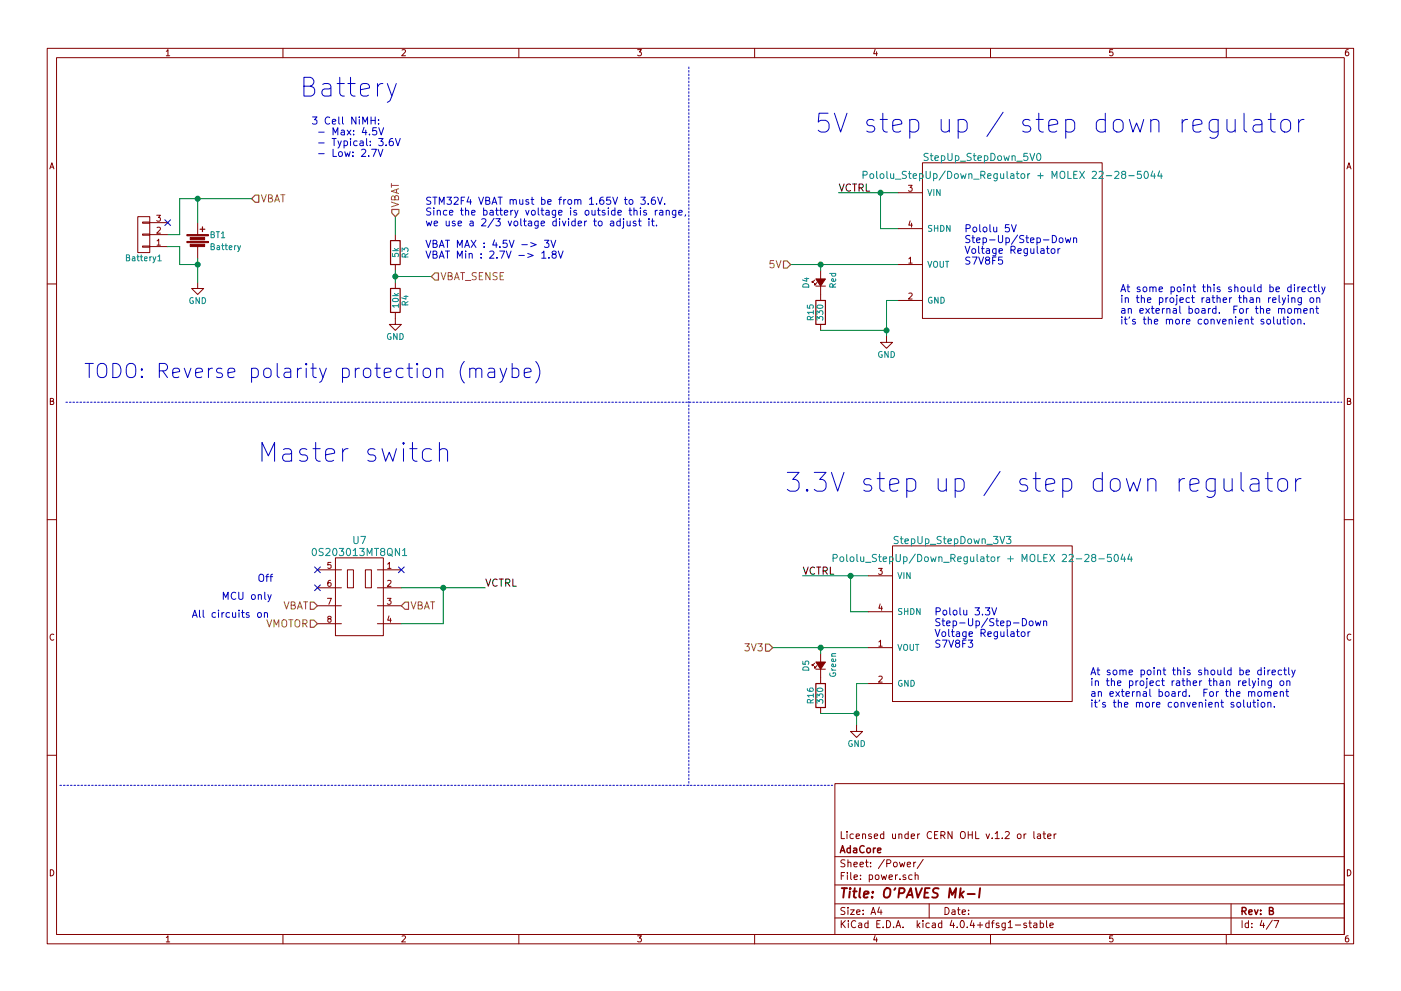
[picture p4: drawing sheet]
EESchema Schematic File Version 2
LIBS:power
LIBS:device
LIBS:transistors
LIBS:conn
LIBS:linear
LIBS:regul
LIBS:74xx
LIBS:cmos4000
LIBS:adc-dac
LIBS:memory
LIBS:xilinx
LIBS:microcontrollers
LIBS:dsp
LIBS:microchip
LIBS:analog_switches
LIBS:motorola
LIBS:texas
LIBS:intel
LIBS:audio
LIBS:interface
LIBS:digital-audio
LIBS:philips
LIBS:display
LIBS:cypress
LIBS:siliconi
LIBS:opto
LIBS:atmel
LIBS:contrib
LIBS:valves
LIBS:OPAVES_components
LIBS:stm32
LIBS:battery_management
LIBS:logo
LIBS:motor_drivers
LIBS:nordicsemi
LIBS:nxp_armmcu
LIBS:powerint
LIBS:Power_Management
LIBS:references
LIBS:silabs
LIBS:stm8
LIBS:switches
LIBS:transf
LIBS:video
LIBS:Worldsemi
LIBS:Xicor
LIBS:Zilog
LIBS:MK1-cache
EELAYER 25 0
EELAYER END
$Descr A4 11693 8268
encoding utf-8
Sheet 4 7
Title "O'PAVES Mk-I"
Date ""
Rev "B"
Comp "AdaCore"
Comment1 "Licensed under CERN OHL v.1.2 or later"
Comment2 ""
Comment3 ""
Comment4 ""
$EndDescr
$Comp
L Battery BT1
U 1 1
P 1650 2000
F 0 "BT1" H 1750 2050 50  0000 L CNN
F 1 "Battery" H 1750 1950 50  0000 L CNN
F 2 "" V 1650 2040 50  0001 C CNN
F 3 "" V 1650 2040 50  0000 C CNN
	1    1650 2000
	1    0    0    -1  
$EndComp
$Comp
L GND #PWR016
U 1 1
P 1650 2350
F 0 "#PWR016" H 1650 2100 50  0001 C CNN
F 1 "GND" H 1650 2200 50  0000 C CNN
F 2 "" H 1650 2350 50  0000 C CNN
F 3 "" H 1650 2350 50  0000 C CNN
	1    1650 2350
	1    0    0    -1  
$EndComp
Text Notes 2600 1300 0    60   ~ 0
3 Cell NiMH:\n - Max: 4.5V\n - Typical: 3.6V\n - Low: 2.7V
$Comp
L R R3
U 1 1
P 3300 2100
F 0 "R3" V 3380 2100 50  0000 C CNN
F 1 "5k" V 3300 2100 50  0000 C CNN
F 2 "Resistors_SMD:R_0805" V 3230 2100 50  0001 C CNN
F 3 "" H 3300 2100 50  0000 C CNN
	1    3300 2100
	1    0    0    -1  
$EndComp
$Comp
L R R4
U 1 1
P 3300 2500
F 0 "R4" V 3380 2500 50  0000 C CNN
F 1 "10k" V 3300 2500 50  0000 C CNN
F 2 "Resistors_SMD:R_0805" V 3230 2500 50  0001 C CNN
F 3 "" H 3300 2500 50  0000 C CNN
	1    3300 2500
	1    0    0    -1  
$EndComp
Wire Wire Line
	3300 2250 3300 2350
Wire Wire Line
	3300 2300 3600 2300
Connection ~ 3300 2300
$Comp
L GND #PWR017
U 1 1
P 3300 2650
F 0 "#PWR017" H 3300 2400 50  0001 C CNN
F 1 "GND" H 3300 2500 50  0000 C CNN
F 2 "" H 3300 2650 50  0000 C CNN
F 3 "" H 3300 2650 50  0000 C CNN
	1    3300 2650
	1    0    0    -1  
$EndComp
Text Notes 3550 2150 0    60   ~ 0
STM32F4 VBAT must be from 1.65V to 3.6V.\nSince the battery voltage is outside this range,\nwe use a 2/3 voltage divider to adjust it.\n\nVBAT MAX : 4.5V -> 3V\nVBAT Min : 2.7V -> 1.8V
Text HLabel 3600 2300 2    60   Input ~ 0
VBAT_SENSE
Wire Wire Line
	3300 1950 3300 1800
Text HLabel 2100 1650 2    60   Input ~ 0
VBAT
Text HLabel 3300 1800 1    60   Input ~ 0
VBAT
Text Notes 2500 800  0    157  ~ 0
Battery
Text Notes 8050 2200 0    60   ~ 0
Pololu 5V \nStep-Up/Step-Down\nVoltage Regulator\nS7V8F5
Connection ~ 7350 1600
Wire Wire Line
	7350 1900 7350 1600
Wire Wire Line
	7500 1900 7350 1900
Wire Wire Line
	6600 2200 7500 2200
Wire Wire Line
	7400 2500 7400 2800
Wire Wire Line
	7500 2500 7400 2500
Wire Wire Line
	7000 1600 7500 1600
$Comp
L Pololu_StepUp/Down_Regulator StepUp_StepDown_5V0
U 1 1
P 7700 1350
F 0 "StepUp_StepDown_5V0" H 8200 1400 60  0000 C CNN
F 1 "Pololu_StepUp/Down_Regulator + MOLEX 22-28-5044" H 8450 1250 60  0000 C CNN
F 2 "OPAVES_Footprints:Pololu_StepUp_StepDown_Regulator" H 7700 1350 60  0001 C CNN
F 3 "" H 7700 1350 60  0001 C CNN
	1    7700 1350
	1    0    0    -1  
$EndComp
Text Notes 9350 2700 0    60   ~ 0
At some point this should be directly \nin the project rather than relying on \nan external board.  For the moment\nit's the more convenient solution.
Text Notes 6800 1100 0    157  ~ 0
5V step up / step down regulator
Text HLabel 6600 2200 0    60   Input ~ 0
5V
$Comp
L GND #PWR018
U 1 1
P 7400 2800
F 0 "#PWR018" H 7400 2550 50  0001 C CNN
F 1 "GND" H 7400 2650 50  0000 C CNN
F 2 "" H 7400 2800 50  0000 C CNN
F 3 "" H 7400 2800 50  0000 C CNN
	1    7400 2800
	1    0    0    -1  
$EndComp
Text Notes 7800 5400 0    60   ~ 0
Pololu 3.3V \nStep-Up/Step-Down\nVoltage Regulator\nS7V8F3
Connection ~ 7100 4800
Wire Wire Line
	7100 5100 7100 4800
Wire Wire Line
	7250 5100 7100 5100
Wire Wire Line
	6450 5400 7250 5400
Wire Wire Line
	7150 5700 7150 6050
Wire Wire Line
	7250 5700 7150 5700
Wire Wire Line
	6700 4800 7250 4800
$Comp
L Pololu_StepUp/Down_Regulator StepUp_StepDown_3V3
U 1 1
P 7450 4550
F 0 "StepUp_StepDown_3V3" H 7950 4600 60  0000 C CNN
F 1 "Pololu_StepUp/Down_Regulator + MOLEX 22-28-5044" H 8200 4450 60  0000 C CNN
F 2 "OPAVES_Footprints:Pololu_StepUp_StepDown_Regulator" H 7450 4550 60  0001 C CNN
F 3 "" H 7450 4550 60  0001 C CNN
	1    7450 4550
	1    0    0    -1  
$EndComp
Text Notes 9100 5900 0    60   ~ 0
At some point this should be directly \nin the project rather than relying on \nan external board.  For the moment\nit's the more convenient solution.
Text Notes 6550 4100 0    157  ~ 0
3.3V step up / step down regulator
Text HLabel 6450 5400 0    60   Input ~ 0
3V3
$Comp
L GND #PWR019
U 1 1
P 7150 6050
F 0 "#PWR019" H 7150 5800 50  0001 C CNN
F 1 "GND" H 7150 5900 50  0000 C CNN
F 2 "" H 7150 6050 50  0000 C CNN
F 3 "" H 7150 6050 50  0000 C CNN
	1    7150 6050
	1    0    0    -1  
$EndComp
Wire Notes Line
	550  3350 11200 3350
Wire Notes Line
	5750 550  5750 6550
Wire Notes Line
	500  6550 6950 6550
Wire Wire Line
	1650 2150 1650 2350
Wire Wire Line
	1500 1650 2100 1650
$Comp
L CONN_01X03 Battery1
U 1 1
P 1200 1950
F 0 "Battery1" H 1200 2150 50  0000 C CNN
F 1 "MOLEX 22-28-4033" V 1300 1950 50  0001 C CNN
F 2 "Pin_Headers:Pin_Header_Straight_1x03" H 1200 1950 50  0001 C CNN
F 3 "" H 1200 1950 50  0000 C CNN
	1    1200 1950
	-1   0    0    1   
$EndComp
Wire Wire Line
	1500 1950 1400 1950
Wire Wire Line
	1500 1650 1500 1950
Wire Wire Line
	1650 1850 1650 1650
Connection ~ 1650 1650
Wire Wire Line
	1400 2050 1500 2050
Wire Wire Line
	1500 2050 1500 2200
Wire Wire Line
	1500 2200 1650 2200
Connection ~ 1650 2200
NoConn ~ 1400 1850
Text Notes 700  3150 0    118  ~ 0
TODO: Reverse polarity protection (maybe)
$Comp
L Led_Small D4
U 1 1
P 6850 2350
F 0 "D4" H 6800 2475 50  0000 L CNN
F 1 "Red" H 6800 2250 50  0000 L CNN
F 2 "LEDs:LED_0805" V 6850 2350 50  0001 C CNN
F 3 "" V 6850 2350 50  0000 C CNN
	1    6850 2350
	0    -1   -1   0   
$EndComp
$Comp
L R R15
U 1 1
P 6850 2600
F 0 "R15" V 6930 2600 50  0000 C CNN
F 1 "330" V 6850 2600 50  0000 C CNN
F 2 "Resistors_SMD:R_0805" V 6780 2600 50  0001 C CNN
F 3 "" H 6850 2600 50  0000 C CNN
	1    6850 2600
	-1   0    0    1   
$EndComp
Wire Wire Line
	7400 2750 6850 2750
Connection ~ 7400 2750
Wire Wire Line
	6850 2250 6850 2200
Connection ~ 6850 2200
$Comp
L Led_Small D5
U 1 1
P 6850 5550
F 0 "D5" H 6800 5675 50  0000 L CNN
F 1 "Green" H 6750 5450 50  0000 L CNN
F 2 "LEDs:LED_0805" V 6850 5550 50  0001 C CNN
F 3 "" V 6850 5550 50  0000 C CNN
	1    6850 5550
	0    -1   -1   0   
$EndComp
$Comp
L R R16
U 1 1
P 6850 5800
F 0 "R16" V 6930 5800 50  0000 C CNN
F 1 "330" V 6850 5800 50  0000 C CNN
F 2 "Resistors_SMD:R_0805" V 6780 5800 50  0001 C CNN
F 3 "" H 6850 5800 50  0000 C CNN
	1    6850 5800
	-1   0    0    1   
$EndComp
Wire Wire Line
	6850 5450 6850 5400
Connection ~ 6850 5400
Wire Wire Line
	7150 5950 6850 5950
Connection ~ 7150 5950
$Comp
L DP3T_switch U7
U 1 1
P 3000 4500
F 0 "U7" H 3000 4500 60  0000 C CNN
F 1 "0S203013MT8QN1" H 3000 4400 60  0000 C CNN
F 2 "OPAVES_Footprints:DP3T_switch" H 3000 4500 60  0001 C CNN
F 3 "" H 3000 4500 60  0001 C CNN
	1    3000 4500
	1    0    0    -1  
$EndComp
NoConn ~ 3350 4750
Text Notes 2150 4850 0    60   ~ 0
Off
Text Notes 1850 5000 0    60   ~ 0
MCU only
Text Notes 1600 5150 0    60   ~ 0
All circuits on
NoConn ~ 2650 4750
Text HLabel 2650 5200 0    60   Input ~ 0
VMOTOR
Text HLabel 2650 5050 0    60   Input ~ 0
VBAT
Text HLabel 3350 5050 2    60   Input ~ 0
VBAT
Wire Wire Line
	3350 4900 4050 4900
Wire Wire Line
	3700 4900 3700 5200
Wire Wire Line
	3700 5200 3350 5200
NoConn ~ 2650 4900
Connection ~ 3700 4900
Text Label 4050 4900 0    60   ~ 0
VCTRL
Text Label 7000 1600 0    60   ~ 0
VCTRL
Text Label 6700 4800 0    60   ~ 0
VCTRL
Text Notes 2150 3850 0    157  ~ 0
Master switch
$EndSCHEMATC
